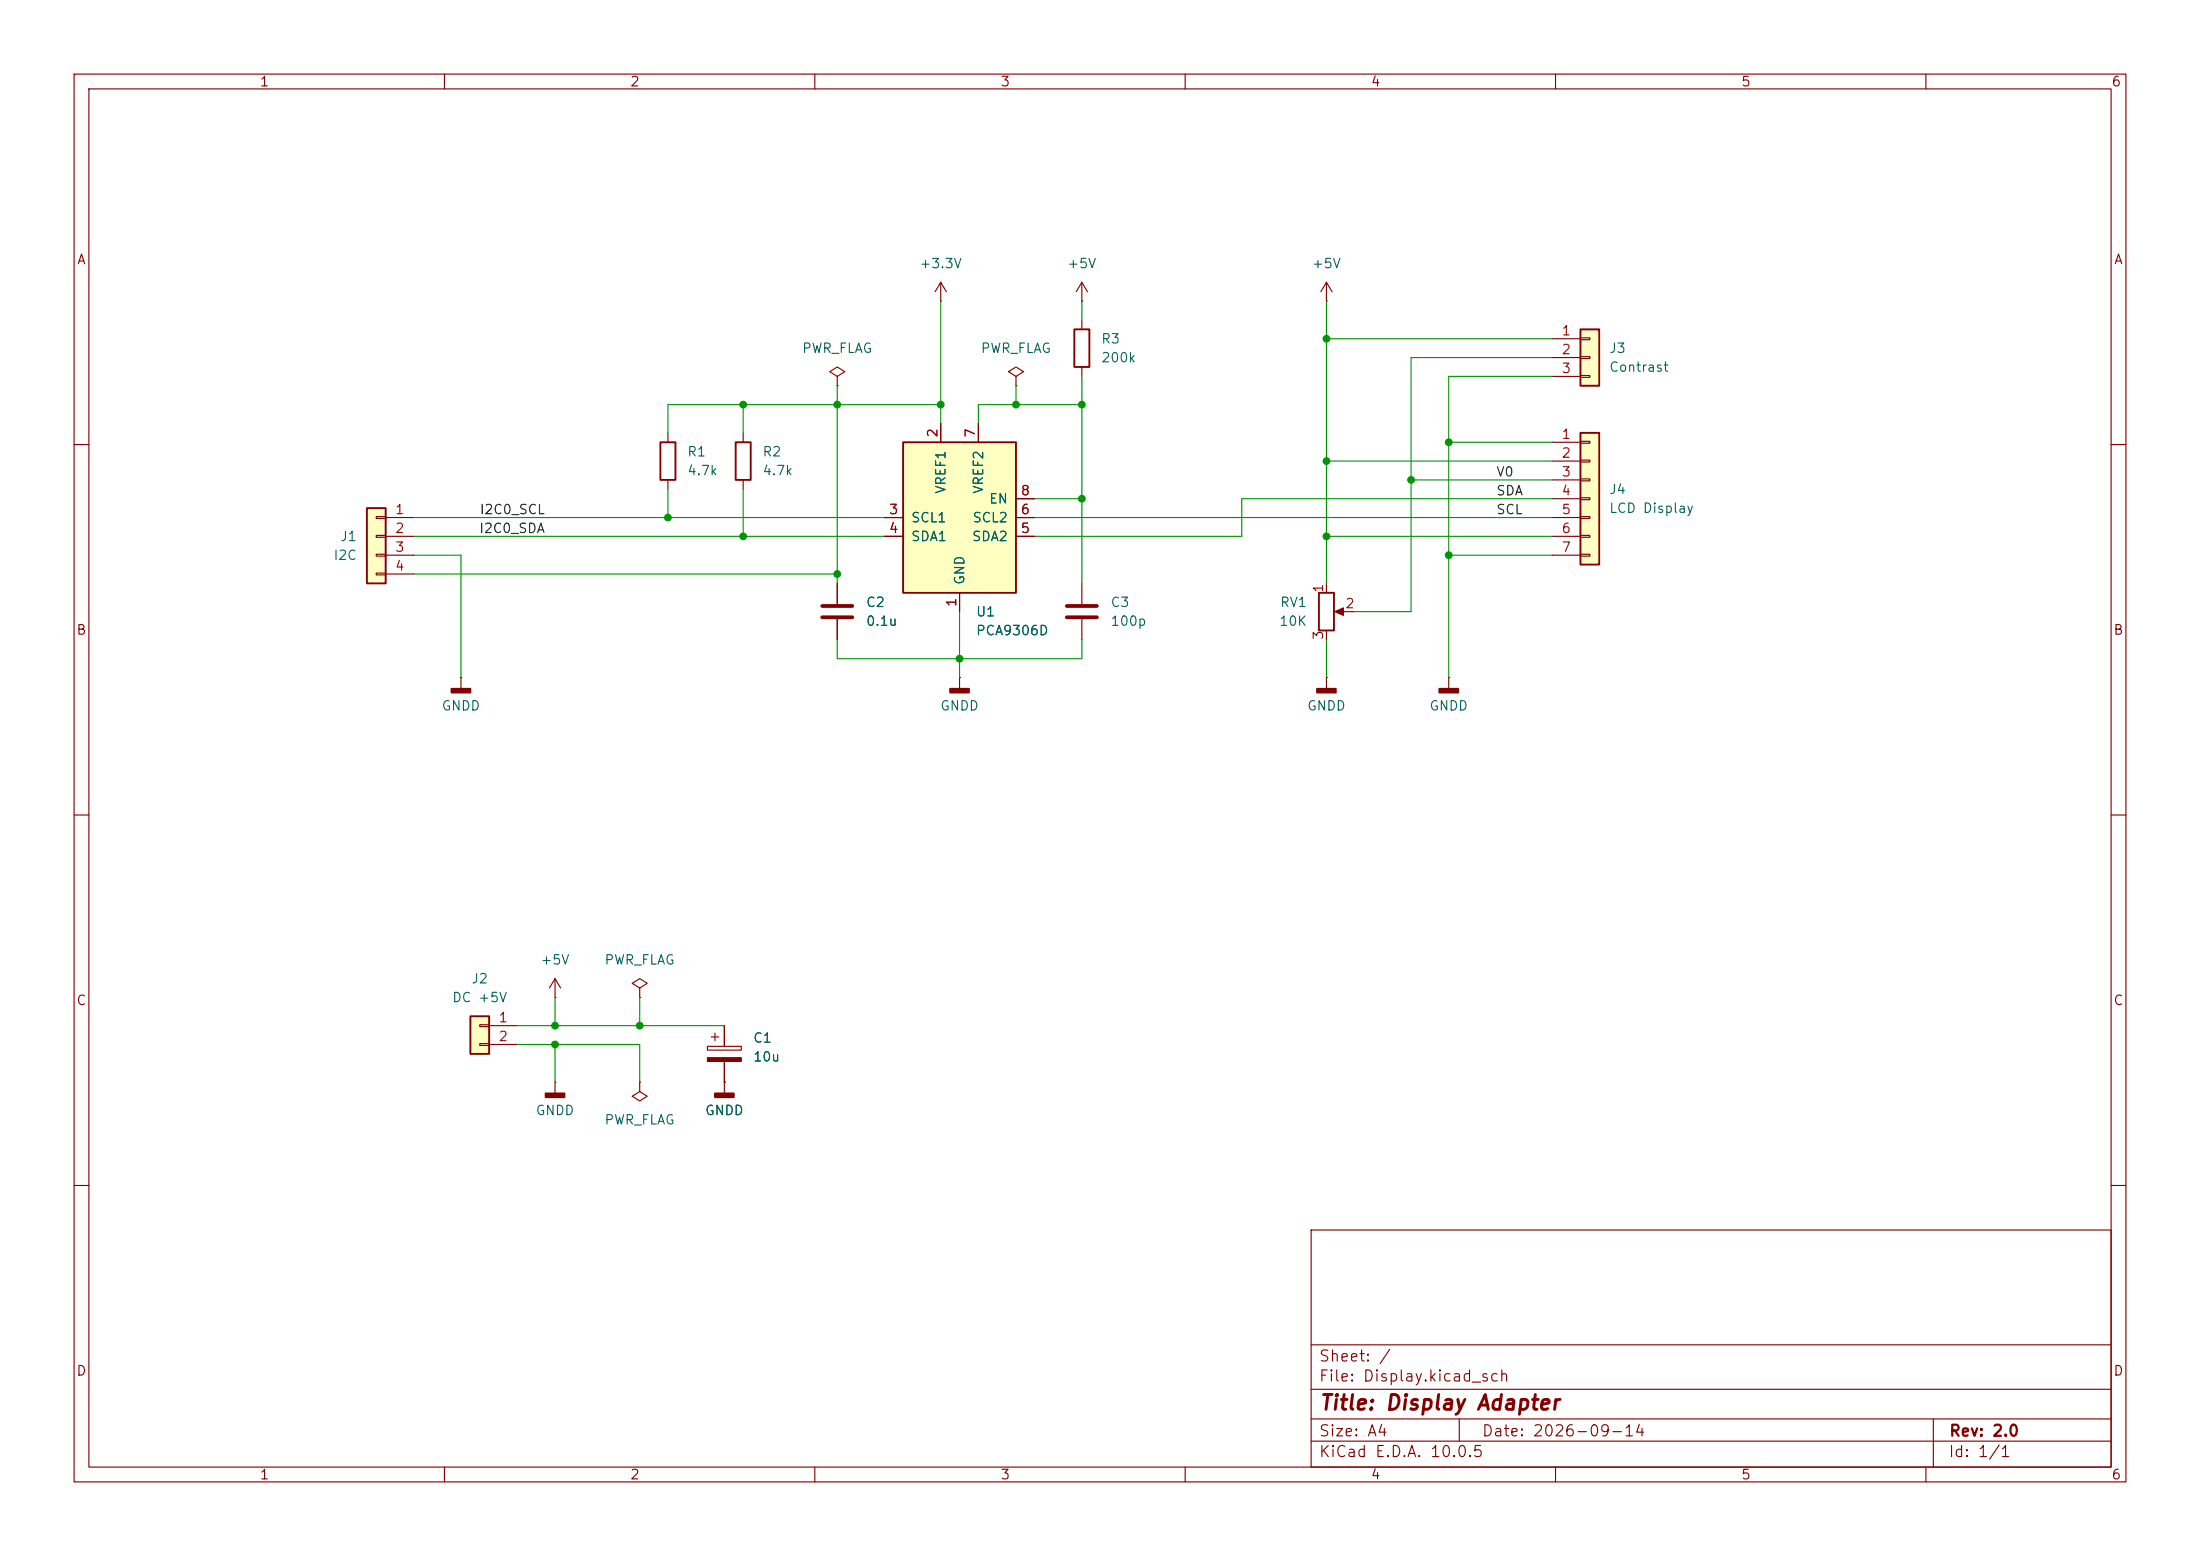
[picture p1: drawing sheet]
<svg xmlns="http://www.w3.org/2000/svg" width="297mm" height="210mm" viewBox="0 0 297 210" stroke-linecap="round" stroke-linejoin="round" font-family="sans-serif">
<g fill="none" stroke="#840000" stroke-width=".15">
<path d="M10 10h277v190h-277zM12 12h273v186h-273zM60 10v2M110 10v2M160 10v2M210 10v2M260 10v2M127 38.1l-.8 1.3M127 38.1l.8 1.3M127 38.1v2.5M127 40.6h.1M10 60h2"/>
<path d="M285 60h2M10 110h2M285 110h2M10 160h2M177 166h108v32h-108zM285 160h2M60 198v2M110 198v2M160 198v2M177 194.5h108M177 191.5h108M177 187.5h108"/>
<path d="M177 181.5h108M197 191.5v3M210 198v2M260 198v2M261 191.5v6.5"/>
</g>
<path d="M213.4 58.4h2.5v17.8h-2.5z" fill="#ffffc2"/>
<path d="M213.4 58.4h2.5v17.8h-2.5z" fill="none" stroke="#840000" stroke-width=".25"/>
<g fill="none" stroke="#840000" stroke-width=".15">
<path d="M209.5 59.7h3.9M213.4 59.6h1.2v.2h-1.2zM209.5 62.2h3.9M209.5 64.8h3.9M209.5 67.3h3.9M209.5 69.9h3.9M209.5 72.4h3.9M209.5 74.9h3.9M213.4 62.1h1.2v.3h-1.2zM213.4 64.6h1.2v.3h-1.2zM213.4 67.2h1.2v.2h-1.2zM213.4 69.7h1.2v.3h-1.2z"/>
<path d="M213.4 72.3h1.2v.2h-1.2zM213.4 74.8h1.2v.3h-1.2z"/>
</g>
<path d="M49.5 68.6h2.6v10.1h-2.6z" fill="#ffffc2"/>
<path d="M49.5 68.6h2.6v10.1h-2.6zM178.1 80h2v5.1h-2z" fill="none" stroke="#840000" stroke-width=".25"/>
<g fill="none" stroke="#840000" stroke-width=".15">
<path d="M50.8 69.7h1.3v.3h-1.3zM50.8 72.3h1.3v.2h-1.3zM50.8 74.8h1.3v.3h-1.3zM50.8 77.3h1.3v.3h-1.3zM52.1 69.9h3.8M52.1 72.4h3.8M52.1 74.9h3.8M52.1 77.5h3.8M179.1 78.7v1.3M179.1 85.1v1.3M180.6 82.6h2.3M195.6 91.4h.1"/>
<path d="M195.6 91.4v1.6"/>
</g>
<path d="M180.2 82.6l1.2-.6v1.1z" fill="#840000" stroke="#840000" stroke-width=".15"/>
<path d="M194.3 93h2.5v.5h-2.5z" fill="#840000" stroke="#840000" stroke-width=".25"/>
<path d="M63.5 137.2h2.5v5h-2.5z" fill="#ffffc2"/>
<path d="M63.5 137.2h2.5v5h-2.5z" fill="none" stroke="#840000" stroke-width=".25"/>
<path d="M113 78.7v2.8M113 83.6v2.8M179.1 91.4h.1M179.1 91.4v1.6M64.8 138.3h1.2v.3h-1.2zM66 138.4h3.8M64.8 140.8h1.2v.3h-1.2zM66 141h3.8M74.9 146.1h.1M74.9 146.1v1.5" fill="none" stroke="#840000" stroke-width=".15"/>
<g fill="#840000" stroke="#840000" stroke-width=".25">
<path d="M73.7 147.6h2.5v.5h-2.5z"/>
<path d="M177.8 93h2.5v.5h-2.5z"/>
</g>
<path d="M111 81.8h4.1M111 83.3h4.1" fill="none" stroke="#840000" stroke-width=".51"/>
<path d="M121.9 59.7h15.3v20.3h-15.3z" fill="#ffffc2"/>
<path d="M89.2 59.7h2v5.1h-2zM99.3 59.7h2v5.1h-2zM121.9 59.7h15.3v20.3h-15.3z" fill="none" stroke="#840000" stroke-width=".25"/>
<g fill="none" stroke="#840000" stroke-width=".15">
<path d="M90.2 58.4v1.3M100.3 58.4v1.3M113 50.8l1-.6-1-.7-1 .7 1 .6v1.3M113 52.1h.1M127 57.2v2.5M132.1 57.2v2.5M137.2 50.8l1-.6-1-.7-1.1 .7 1.1 .6v1.3M137.2 52.1h.1M90.2 64.8v1.2M100.3 64.8v1.2M119.4 69.9h2.5M119.4 72.4h2.5"/>
<path d="M137.2 69.9h2.5M137.2 72.4h2.5M137.2 67.3h2.5M62.2 91.4h.1M62.2 91.4v1.6M129.5 91.4h.1M129.5 80v2.6M129.5 91.4v1.6M74.9 134.6h.1M74.9 132.1l-.7 1.3M74.9 132.1l.8 1.3M74.9 132.1v2.5"/>
<path d="M86.4 133.4l1-.7-1-.6-1.1 .6 1.1 .7v1.2M86.4 134.6h.1M96 140h1M96.5 139.4v1.1M97.8 138.4v2.8M86.4 146.1v1.2l-1.1 .7 1.1 .6 1-.6-1-.7M86.4 146.1h.1M95.5 141.2h4.6v.5h-4.6zM97.8 146.1h.1M97.8 143.3v4.3"/>
</g>
<g fill="#840000" stroke="#840000" stroke-width=".25">
<path d="M61 93h2.5v.5h-2.5z"/>
<path d="M96.5 147.6h2.6v.5h-2.6z"/>
<path d="M128.3 93h2.5v.5h-2.5z"/>
</g>
<path d="M95.5 142.7h4.6v.6h-4.6z" fill="#840000" stroke="#840000" stroke-width=".15"/>
<path d="M213.4 44.5h2.5v7.6h-2.5z" fill="#ffffc2"/>
<path d="M145 44.5h2.1v5h-2.1zM213.4 44.5h2.5v7.6h-2.5z" fill="none" stroke="#840000" stroke-width=".25"/>
<g fill="none" stroke="#840000" stroke-width=".15">
<path d="M146 38.1l-.7 1.3M146 38.1l.8 1.3M146 38.1v2.5M179.1 38.1l-.8 1.3M179.1 38.1l.7 1.3M179.1 38.1v2.5M127 57.2v2.5M132.1 57.2v2.5M146 40.6h.1M146 43.2v1.3M146 49.5v1.3M179.1 40.6h.1"/>
<path d="M209.5 45.7h3.9M209.5 48.3h3.9M209.5 50.8h3.9M213.4 45.6h1.2v.2h-1.2zM213.4 48.1h1.2v.3h-1.2zM213.4 50.7h1.2v.2h-1.2zM113 78.7v2.8M119.4 69.9h2.5M119.4 72.4h2.5M137.2 69.9h2.5M137.2 72.4h2.5M137.2 67.3h2.5"/>
<path d="M146 78.7v2.8M113 83.6v2.8M129.5 80v2.6M146 83.6v2.8M97.8 138.4v2.8M97.8 146.1h.1M97.8 143.3v2.8"/>
</g>
<path d="M144 81.8h4.1M144 83.3h4.1" fill="none" stroke="#840000" stroke-width=".51"/>
<g fill="none" stroke="#009600" stroke-width=".15">
<path d="M100.3 54.6v3.8M113 52.1v26.6M127 54.6h-36.8v3.8M127 40.6v16.6M137.2 52.1v2.5M146 54.6h-13.9v2.6M146 40.6v2.6M146 50.8v27.9M179.1 40.6v38.1M179.1 45.7h30.4M195.6 59.7h13.9M209.5 50.8h-13.9v40.6"/>
<path d="M209.5 48.3h-19v34.3h-7.6M55.9 69.9h63.5M55.9 72.4h63.5M55.9 74.9h6.3v16.5M55.9 77.5h57.1M90.2 66v3.9M100.3 66v6.4M139.7 69.9h69.8M139.7 67.3h6.3M179.1 72.4h30.4M179.1 62.2h30.4M190.5 64.8h19"/>
<path d="M195.6 74.9h13.9M209.5 67.3h-41.9v5.1h-27.9M113 86.4v2.5h33v-2.5M129.5 82.6v8.8M179.1 86.4v5M69.8 138.4h28M74.9 134.6v3.8M86.4 134.6v3.8M69.8 141h16.6v5.1M74.9 141v5.1"/>
</g>
<g fill="#009600" stroke="#009600" stroke-width=".14">
<circle cx="90.2" cy="69.9" r=".46"/>
<circle cx="74.9" cy="138.4" r=".46"/>
<circle cx="74.9" cy="141" r=".46"/>
<circle cx="86.4" cy="138.4" r=".46"/>
<circle cx="146" cy="67.3" r=".46"/>
<circle cx="179.1" cy="45.7" r=".46"/>
<circle cx="137.2" cy="54.6" r=".46"/>
<circle cx="190.5" cy="64.8" r=".46"/>
<circle cx="146" cy="54.6" r=".46"/>
<circle cx="129.5" cy="88.9" r=".46"/>
<circle cx="100.3" cy="54.6" r=".46"/>
<circle cx="113" cy="54.6" r=".46"/>
<circle cx="100.3" cy="72.4" r=".46"/>
<circle cx="127" cy="54.6" r=".46"/>
<circle cx="113" cy="77.5" r=".46"/>
<circle cx="179.1" cy="72.4" r=".46"/>
<circle cx="179.1" cy="62.2" r=".46"/>
<circle cx="195.6" cy="74.9" r=".46"/>
<circle cx="195.6" cy="59.7" r=".46"/>
</g>
<text font-size="2" fill="#840000" x="178" y="190.8">Title: Display Adapter</text>
<g font-size="1.5" fill="#840000">
<text x="178" y="184.1">Sheet: /</text>
<text x="178" y="186.8">File: Display.kicad_sch</text>
<text x="178" y="197">KiCad E.D.A. 10.0.5</text>
<text x="178" y="194.2">Size: A4</text>
<text x="200" y="194.2">Date: 2026-09-14</text>
<text x="263" y="197">Id: 1/1</text>
<text x="263" y="194.2">Rev: 2.0</text>
</g>
<g font-size="1.3" fill="#840000">
<text x="35" y="12">1</text>
<text x="85" y="12">2</text>
<text x="135" y="12">3</text>
<text x="185" y="12">4</text>
<text x="235" y="12">5</text>
<text x="285" y="12">6</text>
<text x="10.3" y="36">A</text>
<text x="285.3" y="36">A</text>
<text x="10.2" y="86">B</text>
<text x="285.2" y="86">B</text>
<text x="10.2" y="136">C</text>
<text x="285.2" y="136">C</text>
<text x="10.2" y="186">D</text>
<text x="285.2" y="186">D</text>
<text x="35" y="200">1</text>
<text x="85" y="200">2</text>
<text x="135" y="200">3</text>
<text x="185" y="200">4</text>
<text x="235" y="200">5</text>
<text x="285" y="200">6</text>
</g>
<g font-size="1.3" fill="#006464">
<text x="124" y="36.5">+3.3V</text>
<text x="144" y="36.5">+5V</text>
<text x="177" y="36.5">+5V</text>
<text x="108.2" y="48">PWR_FLAG</text>
<text x="132.3" y="48">PWR_FLAG</text>
<text x="148.6" y="46.7">R3</text>
<text x="217.2" y="48">J3</text>
<text x="148.6" y="49.2">200k</text>
<text x="217.2" y="50.5">Contrast</text>
<text x="92.7" y="61.9">R1</text>
<text x="92.7" y="64.5">4.7k</text>
<text x="102.9" y="61.9">R2</text>
<text x="102.9" y="64.5">4.7k</text>
<text x="122.9" y="70.8">SCL1</text>
<text x="128" y="66.7" transform="rotate(-90 128 66.7)">VREF1</text>
<text x="131.2" y="70.8">SCL2</text>
<text x="133" y="66.7" transform="rotate(-90 133 66.7)">VREF2</text>
<text x="133.4" y="68.3">EN</text>
<text x="217.2" y="67">J4</text>
<text x="217.2" y="69.5">LCD Display</text>
<text x="44.9" y="75.9">I2C</text>
<text x="45.8" y="73.4">J1</text>
<text x="122.9" y="73.4">SDA1</text>
<text x="131.1" y="73.4">SDA2</text>
<text x="116.8" y="82.2">C2</text>
<text x="130.5" y="79" transform="rotate(-90 130.5 79)">GND</text>
<text x="131.7" y="83.5">U1</text>
<text x="149.8" y="82.2">C3</text>
<text x="172.7" y="82.2">RV1</text>
<text x="116.8" y="84.8">0.1u</text>
<text x="131.7" y="86.1">PCA9306D</text>
<text x="149.8" y="84.8">100p</text>
<text x="172.6" y="84.8">10K</text>
<text x="59.5" y="96.2">GNDD</text>
<text x="126.8" y="96.2">GNDD</text>
<text x="176.4" y="96.2">GNDD</text>
<text x="192.9" y="96.2">GNDD</text>
<text x="72.9" y="130.5">+5V</text>
<text x="81.5" y="130.5">PWR_FLAG</text>
<text x="61" y="135.6">DC +5V</text>
<text x="63.6" y="133">J2</text>
<text x="101.6" y="141">C1</text>
<text x="101.6" y="143.6">10u</text>
<text x="72.2" y="150.8">GNDD</text>
<text x="81.5" y="152.1">PWR_FLAG</text>
<text x="95.1" y="150.8">GNDD</text>
</g>
<g font-size="1.3" fill="#a90000">
<text x="210.7" y="45.6">1</text>
<text x="210.7" y="48.1">2</text>
<text x="210.7" y="50.7">3</text>
<text x="126.9" y="59.2" transform="rotate(-90 126.9 59.2)">2</text>
<text x="131.9" y="59.2" transform="rotate(-90 131.9 59.2)">7</text>
<text x="210.7" y="59.6">1</text>
<text x="210.7" y="62.1">2</text>
<text x="210.7" y="64.6">3</text>
<text x="53.2" y="69.7">1</text>
<text x="119.9" y="69.7">3</text>
<text x="137.7" y="69.7">6</text>
<text x="137.7" y="67.2">8</text>
<text x="210.7" y="67.2">4</text>
<text x="210.7" y="69.7">5</text>
<text x="53.2" y="72.3">2</text>
<text x="53.2" y="74.8">3</text>
<text x="53.2" y="77.3">4</text>
<text x="119.9" y="72.3">4</text>
<text x="137.7" y="72.3">5</text>
<text x="210.7" y="72.3">6</text>
<text x="210.7" y="74.8">7</text>
<text x="129.4" y="82" transform="rotate(-90 129.4 82)">1</text>
<text x="178.9" y="80.1" transform="rotate(-90 178.9 80.1)">1</text>
<text x="181.5" y="82.4">2</text>
<text x="178.9" y="86.5" transform="rotate(-90 178.9 86.5)">3</text>
<text x="67.2" y="138.3">1</text>
<text x="67.2" y="140.8">2</text>
</g>
<g font-size="1.3" fill="#0f0f0f">
<text x="201.9" y="64.6">V0</text>
<text x="64.7" y="69.7">I2C0_SCL</text>
<text x="201.9" y="67.2">SDA</text>
<text x="201.9" y="69.7">SCL</text>
<text x="64.6" y="72.3">I2C0_SDA</text>
</g>
</svg>
